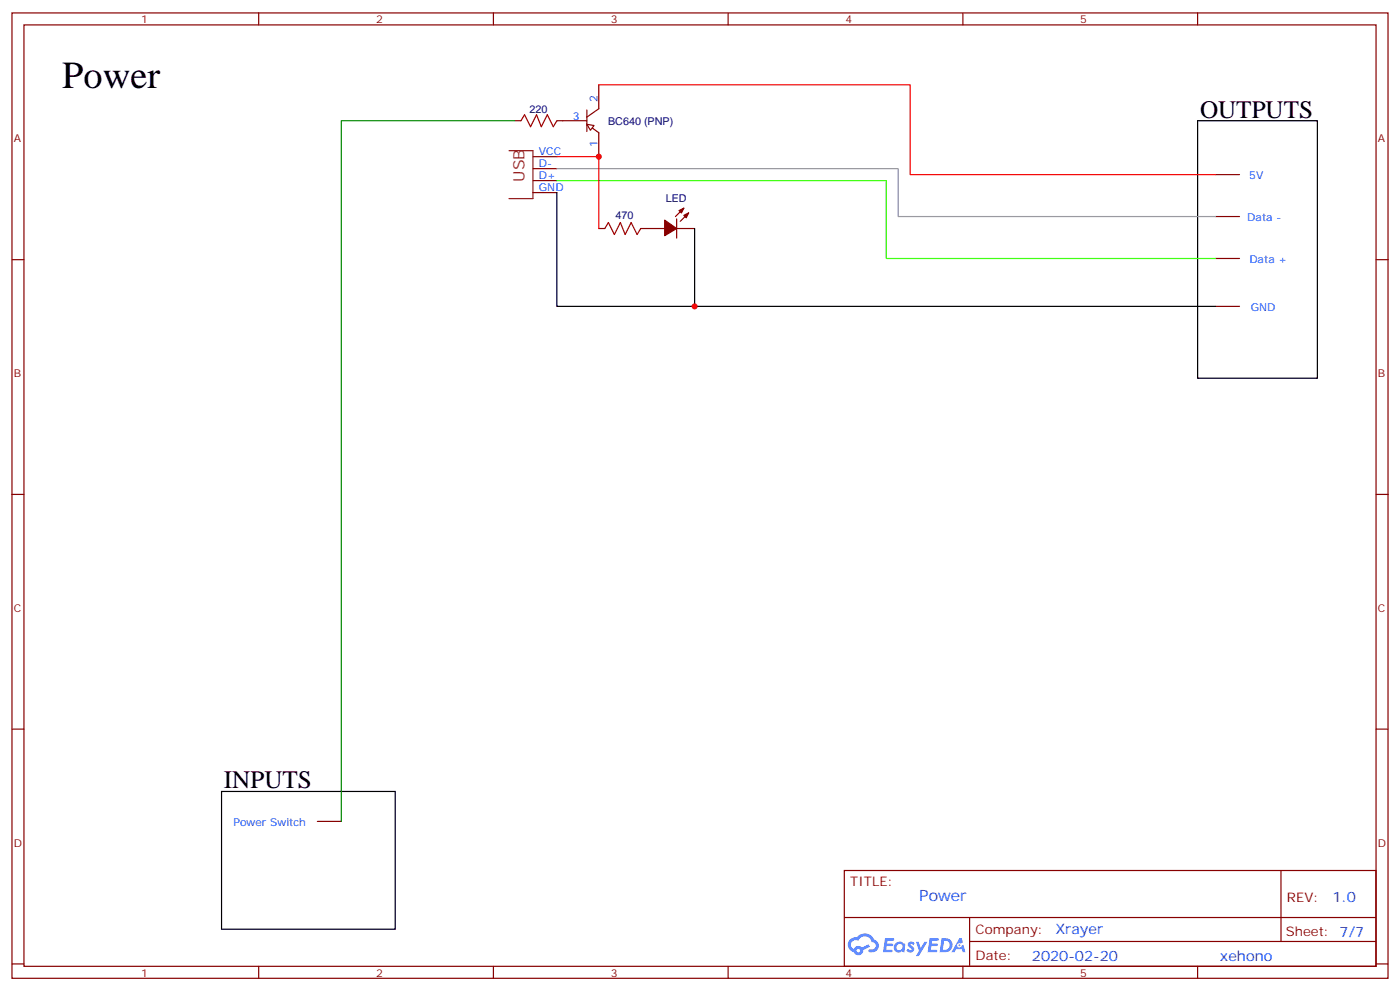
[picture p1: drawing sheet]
<svg xmlns="http://www.w3.org/2000/svg" width="412mm" height="292mm" viewBox="0 0 412 292" stroke-linecap="round" stroke-linejoin="round" font-family="sans-serif">
<path d="M352.8 35.6h35.3v75.8h-35.3zM65.3 233.1h51.1v40.6h-51.1z" fill="none" stroke="#000" stroke-width=".35"/>
<g fill="none" stroke="#870000" stroke-width=".35">
<path d="M3.5 3.8h405.4v284.3h-405.4zM7.1 7.3h398.2v277.3h-398.2zM76.2 3.8v3.5M145.3 3.8v3.5M214.5 3.8v3.5M283.6 3.8v3.5M352.8 3.8v3.5M3.5 76.5h3.6M405.3 76.5h3.6M3.5 145.6h3.6M405.3 145.6h3.6M3.5 214.8h3.6"/>
<path d="M405.3 214.8h3.6M248.7 256.4h156.6v28.2h-156.6zM377.3 256.4v20.9M248.7 270.2h156.5M285.6 277.3h119.6M285.6 270.2v14.2M3.5 283.9h3.6M76.2 284.6v3.5M145.3 284.6v3.5M214.5 284.6v3.5M283.6 284.6v3.5M352.8 284.6v3.5"/>
<path d="M405.3 283.9h3.6"/>
</g>
<g fill="#5487ff">
<path d="M267.7 277.6a1.22 1.22 0 0 1 1.7 .2l-.4 .6a.47 .47 0 0 0-.3-.4 .47 .47 0 0 0-.5 .2l.1 .2a1.14 1.14 0 0 1 .8 1.8 1.14 1.14 0 0 1-1.9 0l-.2-.2 .5-.6 .7 .5a.29 .29 0 0 0 .3-.3 .29 .29 0 0 0-.2-.3 1.04 1.04 0 0 1-.6-1.7z"/>
<path d="M260.7 276.3h2.4l.3 .2-.2 .5-1.8 .1-.1 .8h1.5l.3 .4-.3 .4h-1.6l-.2 1.1h1.7l.2 .3-.2 .3-2.6 .1z"/>
<path d="M273.8 276.3h2.4l.3 .2-.1 .5-1.8 .1-.2 .8h1.6l.3 .4-.4 .4h-1.6l-.1 1.1h1.7l.2 .3-.2 .3-2.6 .1z"/>
<path d="M282.6 276.3h.7l.3 1.3-.6 .3a.69 .69 0 0 0-1 .3 .69 .69 0 0 0 .4 .9 .69 .69 0 0 0 .9-.6l.5-.2 .6 2.2h-.8l-.2-.9h-1.8l-.5 .9h-.8z"/>
<path d="M269.8 277.4h.8l.6 1.8 1.1-1.8h.9l-2.6 4.2h-.8l.9-1.5z"/>
<path d="M277.4 276.3l-.6 4.2h1.3a2.11 2.11 0 0 0 2.5-2.1 2.11 2.11 0 0 0-2.5-2.1zM278.1 277.1a1.39 1.39 0 0 1 1.7 1.4 1.39 1.39 0 0 1-1.8 1.3h-.3z"/>
<path d="M263.7 277.9a1.54 1.54 0 0 0-.1 2.2 1.54 1.54 0 0 0 2.2 .1l.6 .3 .3-2.3-.2-.3h-.4a1.49 1.49 0 0 0-2.4 0zM264 278.9a.94 .94 0 0 1 1.8 0 .94 .94 0 0 1-1.8 0z"/>
<path d="M250.4 276.7a2.18 2.18 0 0 0 1.1 3.7 1.44 1.44 0 0 0 1.6 .9 1.44 1.44 0 0 0 1.2-1.4l2-1.1-.5-.7-1.9 1a1.47 1.47 0 0 0-2.4 .4 1.39 1.39 0 0 1-.7-1.9 1.39 1.39 0 0 1 2-.5 2.12 2.12 0 0 1 2.2-1.3 2.12 2.12 0 0 1 1.9 1.7 1.14 1.14 0 0 1 1.1 1.4 1.14 1.14 0 0 1-1.7 .7 .43 .43 0 0 0-.5 .4 .43 .43 0 0 0 .4 .5 1.98 1.98 0 0 0 2.5-1.2 1.98 1.98 0 0 0-1.2-2.6 3.1 3.1 0 0 0-5.3-.6l-.9 .1zM252.3 280a.55 .55 0 0 1 1.1 0 .55 .55 0 0 1-1.1 0z"/>
<circle cx="282.6" cy="278.4" r=".26"/>
</g>
<path d="M172.9 32.4v6.3M173.9 37.3l2.5 1.8M176.4 32l-3.5 2.5" fill="none" stroke="#870000" stroke-width=".35"/>
<path d="M172.9 36.6l2.1 .4-1.1 1.4z" fill="#fff" stroke="#870000" stroke-width=".35"/>
<g fill="none" stroke="#870000" stroke-width=".35">
<path d="M151.7 35.6h1.8M164 35.6h8.9M176.4 25v7M176.4 39.1v7M157 49.7h7M157 53.2h7M157 56.7h7M157 46.1h7M358.1 51.4h7M176.4 67.3h1.8M188.7 67.3h7.1M199.3 64.5v5.6"/>
<path d="M199.3 67.3h5.3M201.4 61.3l-2.4 2.5M202.8 62.7l-2.4 2.5M358.1 63.8h7M358.1 76.1h7M358.1 90.2h7M93.5 241.9h7"/>
</g>
<path d="M153.5 35.6l1-1.8 1.8 3.5 1.7-3.5 1.5 3.5 1.7-3.5 1.8 3.5 1-1.7M178.2 67.3l1-1.8 1.8 3.6 1.7-3.6 1.4 3.6 1.8-3.6 1.8 3.6 1-1.8" fill="none" stroke="#a10000" stroke-width=".35"/>
<path d="M149.9 44.4h7.1v14.1h-7.1" fill="none" stroke="#8c2424" stroke-width=".35"/>
<g fill="#870000" stroke="#870000" stroke-width=".35">
<path d="M201.4 63.4l1.4-.7-.7 1.4z"/>
<path d="M200 62l1.4-.7-.7 1.4z"/>
<path d="M195.8 64.8l3.5 2.5-3.5 2.1z"/>
</g>
<path d="M176.4 25h91.7v26.4h90M164 46.1h12.4v21.2" fill="none" stroke="#f00" stroke-width=".35"/>
<path d="M151.7 35.6h-51.2v206.3" fill="none" stroke="#008700" stroke-width=".35"/>
<path d="M164 56.7v33.5h194.1M204.6 67.3v22.9" fill="none" stroke="#000" stroke-width=".35"/>
<path d="M164 49.7h100.6v14.1h93.5" fill="none" stroke="#999" stroke-width=".35"/>
<path d="M164 53.2h97.1v22.9h97" fill="none" stroke="#3f0" stroke-width=".35"/>
<g fill="#c00">
<circle cx="204.6" cy="90.2" r=".88"/>
<circle cx="176.4" cy="46.1" r=".88"/>
</g>
<text font-size="11.3" x="18.3" y="25.9">Power</text>
<g font-size="7.4">
<text x="353.5" y="34.7">OUTPUTS</text>
<text x="66" y="232.2">INPUTS</text>
</g>
<text font-size="4.6" fill="#8d2323" x="154.5" y="53.6" transform="rotate(-90 154.5 53.6)">USB</text>
<text font-size="4.6" fill="#00f" x="270.8" y="265.4">Power</text>
<g font-size="4.2" fill="#00f">
<text x="392.5" y="265.7">1.0</text>
<text x="310.9" y="275.2">Xrayer</text>
<text x="304" y="283">2020-02-20</text>
<text x="359.4" y="282.9">xehono</text>
</g>
<g font-size="3.9" fill="#800">
<text x="250.5" y="261">TITLE:</text>
<text x="379.1" y="265.7">REV:</text>
<text x="287.4" y="275.2">Company:</text>
<text x="378.7" y="275.8">Sheet: 7/7</text>
<text x="287.4" y="282.9">Date:</text>
</g>
<g font-size="3.2" fill="#800">
<text x="41.6" y="6.8">1</text>
<text x="110.8" y="6.8">2</text>
<text x="179.9" y="6.8">3</text>
<text x="249.1" y="6.8">4</text>
<text x="318.2" y="6.8">5</text>
<text x="4.1" y="41.9">A</text>
<text x="405.9" y="41.9">A</text>
<text x="4.1" y="111.1">B</text>
<text x="405.9" y="111.1">B</text>
<text x="4.1" y="180.2">C</text>
<text x="405.9" y="180.2">C</text>
<text x="4.1" y="249.3">D</text>
<text x="405.9" y="249.3">D</text>
<text x="41.6" y="287.6">1</text>
<text x="110.8" y="287.6">2</text>
<text x="179.9" y="287.6">3</text>
<text x="249.1" y="287.6">4</text>
<text x="318.2" y="287.6">5</text>
</g>
<g font-size="3.2" fill="#00f">
<text x="176" y="29.9" transform="rotate(-90 176 29.9)">2</text>
<text x="168.7" y="35.2">3</text>
<text x="158.7" y="45.8">VCC</text>
<text x="176" y="43.2" transform="rotate(-90 176 43.2)">1</text>
<text x="158.7" y="49.3">D-</text>
<text x="158.7" y="52.8">D+</text>
<text x="368" y="52.8">5V</text>
<text x="158.7" y="56.4">GND</text>
<text x="367.4" y="65.2">Data -</text>
<text x="368" y="77.5">Data +</text>
<text x="368.4" y="91.7">GND</text>
<text x="68.8" y="243.3">Power Switch</text>
</g>
<g font-size="3.2" fill="#000080">
<text x="156" y="33.2">220</text>
<text x="179.1" y="36.7">BC640 (PNP)</text>
<text x="196.1" y="59.6">LED</text>
<text x="181.3" y="64.5">470</text>
</g>
</svg>
